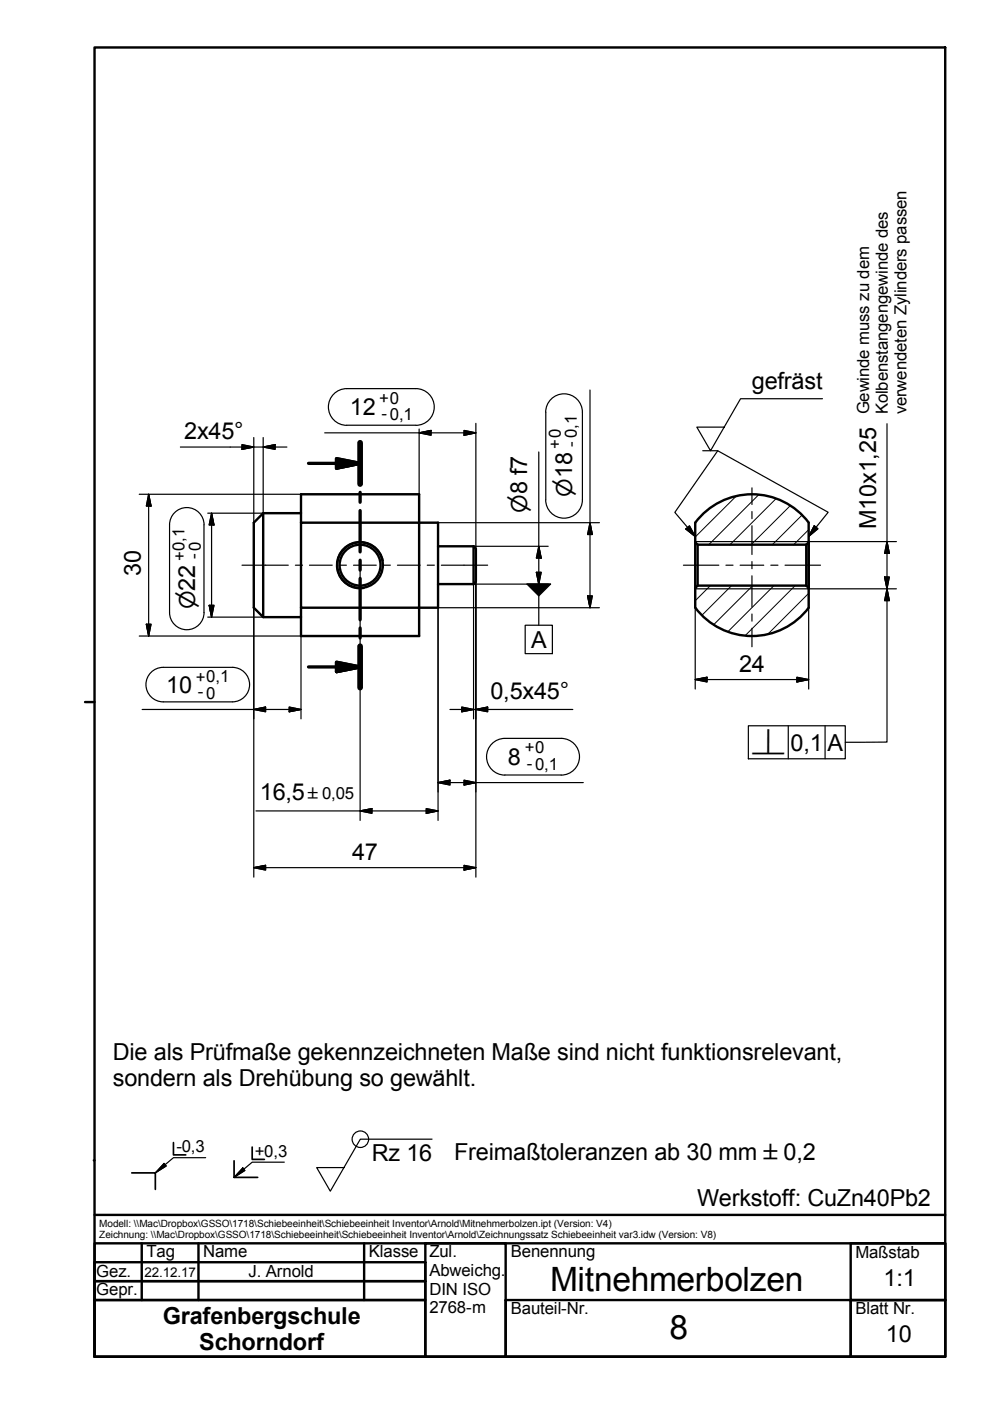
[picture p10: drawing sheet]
<svg xmlns="http://www.w3.org/2000/svg" width="210mm" height="297mm" viewBox="0 0 210 297" stroke-linecap="round" stroke-linejoin="round" font-family="sans-serif">
<!-- layer: Schraffur -->
<path d="M155.7 105l-8.6 8.6M160.5 104.7l-10.5 10.5M164.2 105.5l-9.7 9.7M167.2 107l-8.3 8.2M169.7 109l-6.3 6.2M171.1 112.1l-3.2 3.1M150.3 123.9l-3.2 3.2M154.8 123.9l-6.3 6.3M159.3 123.9l-8.3 8.3M163.8 123.9l-9.8 9.7M168.3 123.9l-10.6 10.6M171.1 125.5l-8.6 8.7" fill="none" stroke="#000" stroke-width=".21"/>
<!-- layer: Sichtbare Kanten(DIN) -->
<g fill="none" stroke="#000" stroke-width=".51">
<path d="M55.7 108.6h8M55.7 108.6v22l-2-2v-18zM63.7 110.6v-6h25v6M63.7 110.6h25v18h-25zM88.7 110.6h4v18h-4v6h-25v-6M92.7 115.6h7.5M100.2 115.6l.5 .5v7l-.5 .5M100.2 115.6v8M147.1 114.8v9.6M147.6 115.2v8.7M148.7 108.8a15 15 0 0 1 22.4 1.8v4.2l-.5 .4h-23l-.5-.4v-4.2zM170.6 115.2v8.7"/>
<path d="M171.1 114.6v14M55.7 130.6h8M92.7 123.6h7.5M147.1 128.6a15 15 0 0 0 24 0M171.1 124.4l-.5-.5h-23l-.5 .5v4.2"/>
<circle cx="76.2" cy="119.6" r="4.3"/>
<circle cx="76.2" cy="119.6" r="4.8"/>
</g>
<!-- layer: Gewinde(DIN) -->
<path d="M81.1 118.7a5 5 0 0 0-5.8-4.1 5 5 0 0 0-4 5.8 5 5 0 0 0 5.8 4.1M147.1 114.6h24M147.1 124.6h24" fill="none" stroke="#000" stroke-width=".25"/>
<!-- layer: Schraffur -->
<path d="M34.7 246.1l.5 .6-2.3 1.4zM51.4 247.1l.4 .5-2.3 1.5z" fill="#000" stroke="#000" stroke-width=".21"/>
<!-- layer: Schnittansichtslinien(DIN) -->
<path d="M65.3 98h10.9M71.2 97l5 1-5 1zM76.2 93.7v8.7M76.2 104.2v2.1M76.2 108v8.8M76.2 118.5v2.1M76.2 122.4v8.7M76.2 132.9v2.1M76.2 136.7v8.8M65.3 141.1h10.9M71.2 140.1l5 1-5 1z" fill="none" stroke="#000" stroke-width=".7"/>
<path d="M76.2 93.7v8.7M76.2 136.7v8.8" fill="none" stroke="#000" stroke-width="1.2"/>
<path d="M71.2 99l5-1zM71.2 97l5 1-5 1zM71.2 142.1l5-1zM71.2 140.1l5 1-5 1z" fill="#000" stroke="#000" stroke-width=".7"/>
<!-- layer: Skizziergeometrie(DIN) -->
<g fill="none" stroke="#000" stroke-width=".51">
<path d="M20 10h180v277h-180zM18 148.5h2M19.9 245.5h.1M20 257h180M20 267h70v4h-70zM20 271h70v4h-70zM20 275h70v12h-70zM20 263h180v24h-180zM30 263v12M42 263v12M77 263v12M90 263h17v24h-17z"/>
<path d="M107 275h73v12h-73zM180 263h20v24h-20v-12h20h-20z"/>
</g>
<path d="M27.9 248.1h5v3.5M36.7 241.7v2.6h2.6M49.5 245.6v3.5h5M53.4 242.7v2.6h2.5" fill="none" stroke="#000" stroke-width=".36"/>
<path d="M34.7 246.1l.5 .6-2.3 1.4zM43.5 244.9h-6.8l-3.8 3.2M51.4 247.1l.4 .5-2.3 1.5zM60.2 245.9h-6.8l-3.9 3.2" fill="none" stroke="#000" stroke-width=".25"/>
<!-- layer: Symbole(DIN) -->
<g fill="none" stroke="#000" stroke-width=".25">
<path d="M148.7 95.4h3.2l23.3 13-4.1 5.1M151.9 95.4l-9.1 13 4.3 5.1M174 84.4h-17.3l-6.4 11-2.9-5h5.8M145.1 111.9l.8-.6 1.2 2.2zM172.3 111.2l.8 .7-2 1.6zM111.1 132.3h5.8v6h-5.8zM114 126.1v6.2M187.7 124.6v32.4h-8.8M187.7 124.6l.5 2.5h-1zM158.3 153.6h20.6v6.9h-20.6zM166.8 153.6v6.9M174.6 153.6v6.9"/>
<path d="M91.4 241h-15.2l-6.3 11-2.9-5h5.8"/>
<circle cx="76.3" cy="241" r="1.75"/>
</g>
<g fill="none" stroke="#000" stroke-width=".25">
<path d="M38.2 94.6h22.5M51.2 94.1l2.5 .5-2.5 .5zM53.7 92.6v18M55.7 94.6l2.5-.5v1zM55.7 92.6v16h-11.7M68.7 91.6h32M70.6 83.4a3.9 3.9 0 0 1 2.8-1.2h14.6a3.9 3.9 0 0 1 3.9 3.9 3.9 3.9 0 0 1-3.9 3.9h-14.6a3.9 3.9 0 0 1-3.6-2.4 3.9 3.9 0 0 1 .8-4.2zM88.7 90.8v13.8M88.7 91.6l2.5-.5v1zM98.2 91.1l2.5 .5-2.5 .5zM100.7 89.6v26.5M114 95.6v28"/>
<path d="M116.6 84.5a3.9 3.9 0 0 1 4.2-.9 3.9 3.9 0 0 1 2.4 3.6v18.5a3.9 3.9 0 0 1-3.8 3.9 3.9 3.9 0 0 1-3.9-3.9v-18.5a3.9 3.9 0 0 1 1.1-2.7zM124.8 82.5v46.1M187.7 89.6v35M29.5 104.6h34.2M31.5 104.6l.5 2.5h-1zM31.5 104.6v30M36.9 108.5a3.7 3.7 0 0 1 4-.8 3.7 3.7 0 0 1 2.3 3.3v18.6a3.7 3.7 0 0 1-3.7 3.6 3.7 3.7 0 0 1-3.6-3.6v-18.6a3.6 3.6 0 0 1 1-2.5zM44.8 108.6l.5 2.5h-1zM44.8 108.6v22M76.2 119.7v53.9M92.7 110.6h34.1M100.2 115.6h15.8"/>
<path d="M114 115.6l.5 2.5h-1zM124.8 110.6l.5 2.5h-1zM171.1 114.6h18.6M187.7 114.6l.5 2.5h-1zM29.5 134.6h34.2M31 132.1h1l-.5 2.5zM44 130.6h11.7M44.3 128.1h1l-.5 2.5zM53.7 128.6v57M63.7 128.6v23.5M100.7 123.1v62.5M113.5 121.1h1l-.5 2.5z"/>
<path d="M116 123.6h-15.8v28.5M124.3 126.1h1l-.5 2.5zM126.8 128.6h-34.1v45M147.1 124.6v21.2M187.2 122.1h1l-.5 2.5zM189.7 124.6h-18.6v21.2M30.1 150.1h33.6M32 142.3a3.6 3.6 0 0 1 2.5-1.1h14.7a3.7 3.7 0 0 1 3.6 3.6 3.7 3.7 0 0 1-3.6 3.7h-14.7a3.7 3.7 0 0 1-3.3-2.3 3.7 3.7 0 0 1 .8-3.9zM53.7 150.1l2.5-.5v1zM61.2 149.6l2.5 .5-2.5 .5zM95.2 150.1h26M97.7 149.6l2.5 .5-2.5 .5z"/>
<path d="M100.7 150.1l2.5-.5v1zM106.8 156.2h11.9a3.9 3.9 0 0 1 3.9 3.9 3.9 3.9 0 0 1-3.9 3.9h-11.9M106.8 156.2a3.9 3.9 0 0 0-3.8 3.9 3.9 3.9 0 0 0 3.8 3.9M147.1 143.8l2.5-.5v1zM147.1 143.8h24M168.6 143.3l2.5 .5-2.5 .5zM54.2 171.6h38.5M76.2 171.6l2.5-.5v1zM90.2 171.1l2.5 .5-2.5 .5zM92.7 165.6l2.5-.5v1zM92.7 165.6h30.7M98.2 165.1l2.5 .5-2.5 .5z"/>
<path d="M53.7 183.6l2.5-.5v1zM53.7 183.6h47M98.2 183.1l2.5 .5-2.5 .5z"/>
</g>
<g fill="#000" stroke="#000" stroke-width=".25">
<path d="M51.2 95.1l2.5-.5zM51.2 94.1l2.5 .5-2.5 .5zM55.7 94.6l2.5-.5zM55.7 94.6l2.5-.5v1zM88.7 91.6l2.5-.5zM88.7 91.6l2.5-.5v1zM98.2 92.1l2.5-.5zM98.2 91.1l2.5 .5-2.5 .5zM31.5 104.6l.5 2.5zM31.5 104.6l.5 2.5h-1zM44.8 108.6l.5 2.5zM44.8 108.6l.5 2.5h-1z"/>
<path d="M114 115.6l.5 2.5zM114 115.6l.5 2.5h-1zM124.8 110.6l.5 2.5zM124.8 110.6l.5 2.5h-1zM187.7 114.6l.5 2.5zM187.7 114.6l.5 2.5h-1zM31 132.1l.5 2.5zM31 132.1h1l-.5 2.5zM44.3 128.1l.5 2.5zM44.3 128.1h1l-.5 2.5zM113.5 121.1l.5 2.5zM113.5 121.1h1l-.5 2.5z"/>
<path d="M124.3 126.1l.5 2.5zM124.3 126.1h1l-.5 2.5zM187.2 122.1l.5 2.5zM187.2 122.1h1l-.5 2.5zM53.7 150.1l2.5-.5zM53.7 150.1l2.5-.5v1zM61.2 150.6l2.5-.5zM61.2 149.6l2.5 .5-2.5 .5zM97.7 150.6l2.5-.5zM97.7 149.6l2.5 .5-2.5 .5zM100.7 150.1l2.5-.5zM100.7 150.1l2.5-.5v1z"/>
<path d="M147.1 143.8l2.5-.5zM147.1 143.8l2.5-.5v1zM168.6 144.3l2.5-.5zM168.6 143.3l2.5 .5-2.5 .5zM76.2 171.6l2.5-.5zM76.2 171.6l2.5-.5v1zM90.2 172.1l2.5-.5zM90.2 171.1l2.5 .5-2.5 .5zM92.7 165.6l2.5-.5zM92.7 165.6l2.5-.5v1zM98.2 166.1l2.5-.5zM98.2 165.1l2.5 .5-2.5 .5z"/>
<path d="M53.7 183.6l2.5-.5zM53.7 183.6l2.5-.5v1zM98.2 184.1l2.5-.5zM98.2 183.1l2.5 .5-2.5 .5z"/>
</g>
<!-- layer: Symbole(DIN) -->
<path d="M145.1 111.9l2 1.6zM145.1 111.9l.8-.6 1.2 2.2zM172.3 111.2l-1.2 2.3zM172.3 111.2l.8 .7-2 1.6zM111.5 123.6h5zM111.5 123.6h5l-2.5 2.5zM187.7 124.6l.5 2.5zM187.7 124.6l.5 2.5h-1z" fill="#000" stroke="#000" stroke-width=".25"/>
<!-- layer: Mittellinie(DIN) -->
<g fill="none" stroke="#000" stroke-width=".25">
<path d="M51.2 119.6h9.8M62.5 119.6h1.5M65.5 119.6h4.8M71.8 119.6h1.5M74.8 119.6h4.8M81.1 119.6h1.5M84.1 119.6h4.8M90.4 119.6h1.5M93.4 119.6h9.8M144.6 119.6h7.5M153.6 119.6h1.5M156.6 119.6h5"/>
<path d="M159.1 103.2v3.5M159.1 108.2v1.5M159.1 111.2v6.1M159.1 118.8v1.5M163.1 119.6h1.5M166.1 119.6h7.5M159.1 121.8v6.6M159.1 129.9v1.5M159.1 132.9v3.9"/>
</g>
<g font-size="7.1">
<text x="116.4" y="273.1">Mitnehmerbolzen</text>
<text x="141.6" y="283.3">8</text>
</g>
<g font-size="5">
<text x="159.1" y="82.3">gefräst</text>
<text x="74" y="87.8">12</text>
<text x="39" y="92.9">2x45°</text>
<text x="185.4" y="111.9" transform="rotate(-90 185.4 111.9)">M10x1,25</text>
<text x="29.8" y="121.9" transform="rotate(-90 29.8 121.9)">30</text>
<text x="112.4" y="137">A</text>
<text x="156.4" y="142.2">24</text>
<text x="35.2" y="146.6">10</text>
<text x="103.8" y="147.8">0,5x45°</text>
<text x="107.5" y="161.8">8</text>
<text x="167.3" y="158.8">0,1</text>
<text x="175.1" y="158.8">A</text>
<text x="55" y="169.3">16,5</text>
<text x="74.5" y="182">47</text>
<text x="23.9" y="224.2">Die als Prüfmaße gekennzeichneten Maße sind nicht funktionsrelevant,</text>
<text x="23.9" y="229.7">sondern als Drehübung so gewählt.</text>
<text x="78.7" y="245.7">Rz 16</text>
<text x="96.1" y="245.4">Freimaßtoleranzen ab 30 mm ±0,2</text>
<text x="147.5" y="255.1">Werkstoff: CuZn40Pb2</text>
<text x="187" y="272.1">1:1</text>
<text x="34.5" y="280.1">Grafenbergschule</text>
<text x="42.1" y="285.6">Schorndorf</text>
<text x="187.5" y="283.9">10</text>
</g>
<g font-size="4.6">
<text x="121.1" y="105.1" transform="rotate(-90 121.1 105.1)">⌀18</text>
<text x="111.5" y="108.5" transform="rotate(-90 111.5 108.5)">⌀8 f7</text>
<text x="41.3" y="128.9" transform="rotate(-90 41.3 128.9)">⌀22</text>
<text x="158.9" y="159.6">⟂</text>
</g>
<g font-size="3.5">
<text x="80.3" y="85.4">+0</text>
<text x="80.7" y="88.7">- 0,1</text>
<text x="183.9" y="87.7" transform="rotate(-90 183.9 87.7)">Gewinde muss zu dem</text>
<text x="187.9" y="87.7" transform="rotate(-90 187.9 87.7)">Kolbenstangengewinde des</text>
<text x="191.8" y="87.7" transform="rotate(-90 191.8 87.7)">verwendeten Zylinders passen</text>
<text x="118.6" y="94.9" transform="rotate(-90 118.6 94.9)">+0</text>
<text x="122" y="94.5" transform="rotate(-90 122 94.5)">- 0,1</text>
<text x="39.2" y="118.8" transform="rotate(-90 39.2 118.8)">+0,1</text>
<text x="42.1" y="118.3" transform="rotate(-90 42.1 118.3)">- 0</text>
<text x="41.4" y="144.6">+0,1</text>
<text x="41.9" y="147.5">-0</text>
<text x="111" y="159.4">+0</text>
<text x="111.4" y="162.7">- 0,1</text>
<text x="37.3" y="243.8">-0,3</text>
<text x="53.9" y="244.8">+0,3</text>
<text x="31" y="266">Tag</text>
<text x="43" y="266">Name</text>
<text x="78.1" y="266">Klasse Zul.</text>
<text x="90.9" y="270">Abweichg.</text>
<text x="108.1" y="266">Benennung</text>
<text x="181" y="266.1">Maßstab</text>
<text x="20.4" y="274.1">Gepr.</text>
<text x="20.4" y="270.1">Gez.</text>
<text x="52.6" y="270.2">J. Arnold</text>
<text x="90.9" y="273.9">DIN ISO</text>
<text x="90.9" y="277.8">2768-m</text>
<text x="108.1" y="278">Bauteil-Nr.</text>
<text x="181" y="278">Blatt Nr.</text>
</g>
<text font-size="3.3" x="65.1" y="169.1">±0,05</text>
<text font-size="2.8" x="30.6" y="270.1">22.12.17</text>
<g font-size="2.1">
<text x="21" y="259.6">Modell: \\Mac\Dropbox\GSSO\1718\Schiebeeinheit\Schiebeeinheit Inventor\Arnold\Mitnehmerbolzen.ipt (Version: V4)</text>
<text x="21" y="261.9">Zeichnung: \\Mac\Dropbox\GSSO\1718\Schiebeeinheit\Schiebeeinheit Inventor\Arnold\Zeichnungssatz Schiebeeinheit var3.idw (Version: V8)</text>
</g>
</svg>
